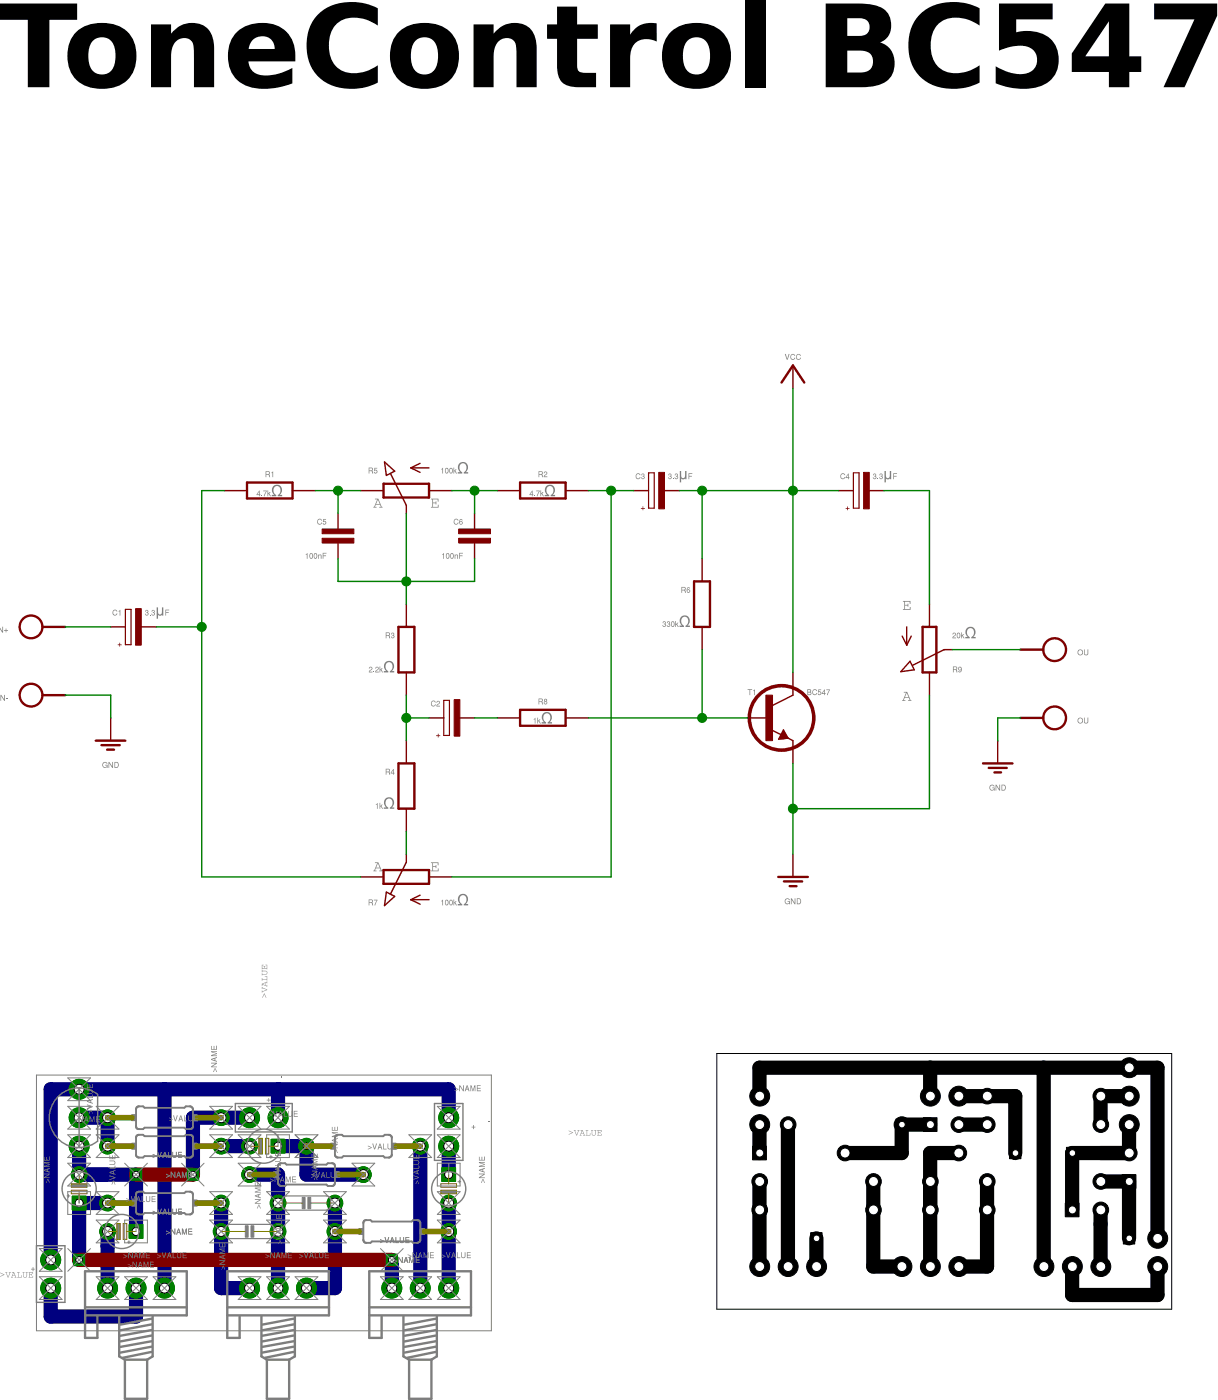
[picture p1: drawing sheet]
<?xml version="1.0" encoding="utf-8"?>
<!DOCTYPE eagle SYSTEM "eagle.dtd">
<eagle version="7.2.0">
<drawing>
<settings>
<setting alwaysvectorfont="no"/>
<setting verticaltext="up"/>
</settings>
<grid distance="0.05" unitdist="inch" unit="inch" style="lines" multiple="2" display="yes" altdistance="4" altunitdist="inch" altunit="inch"/>
<schematic xreflabel="%F%N/%S" xrefpart="/%S.%C%R">
<libraries>
<library name="r">
<symbols>
<symbol name="R-H">
<text x="0" y="1.4986" size="1.27" layer="95" align="bottom-center">&gt;NAME</text>
<pin name="2" x="5.08" y="0" visible="off" length="short" direction="pas" swaplevel="1" rot="R180"/>
<pin name="1" x="-5.08" y="0" visible="off" length="short" direction="pas" swaplevel="1"/>
<wire x1="-2.54" y1="-0.889" x2="2.54" y2="-0.889" width="0.254" layer="94"/>
<wire x1="2.54" y1="0.889" x2="-2.54" y2="0.889" width="0.254" layer="94"/>
<wire x1="2.54" y1="-0.889" x2="2.54" y2="0.889" width="0.254" layer="94"/>
<wire x1="-2.54" y1="-0.889" x2="-2.54" y2="0.889" width="0.254" layer="94"/>
<text x="0" y="0" size="1.27" layer="96" rot="R180" align="center">&gt;VALUE</text>
</symbol>
<symbol name="R">
<pin name="1" x="0" y="5.08" visible="off" length="short" direction="pas" swaplevel="1" rot="R270"/>
<pin name="2" x="0" y="-5.08" visible="off" length="short" direction="pas" swaplevel="1" rot="R90"/>
<wire x1="0.889" y1="-2.54" x2="0.889" y2="2.54" width="0.254" layer="94"/>
<wire x1="-0.889" y1="2.54" x2="-0.889" y2="-2.54" width="0.254" layer="94"/>
<wire x1="0.889" y1="2.54" x2="-0.889" y2="2.54" width="0.254" layer="94"/>
<wire x1="0.889" y1="-2.54" x2="-0.889" y2="-2.54" width="0.254" layer="94"/>
<text x="-1.27" y="1.27" size="1.27" layer="95" align="bottom-right">&gt;NAME</text>
<text x="-1.27" y="-1.27" size="1.27" layer="96" align="top-right">&gt;VALUE</text>
</symbol>
<symbol name="POT-H">
<wire x1="-2.54" y1="0.762" x2="2.54" y2="0.762" width="0.254" layer="94"/>
<wire x1="2.54" y1="-0.762" x2="-2.54" y2="-0.762" width="0.254" layer="94"/>
<wire x1="0" y1="-2.54" x2="0" y2="-1.651" width="0.1524" layer="94"/>
<wire x1="-2.54" y1="-0.762" x2="-2.54" y2="0.762" width="0.254" layer="94"/>
<wire x1="2.54" y1="0.762" x2="2.54" y2="-0.762" width="0.254" layer="94"/>
<wire x1="2.54" y1="2.54" x2="0.508" y2="2.54" width="0.1524" layer="94"/>
<wire x1="0.508" y1="2.54" x2="1.524" y2="3.048" width="0.1524" layer="94"/>
<wire x1="0.508" y1="2.54" x2="1.524" y2="2.032" width="0.1524" layer="94"/>
<text x="-3.175" y="1.905" size="1.27" layer="95" align="bottom-right">&gt;NAME</text>
<text x="3.81" y="1.905" size="1.27" layer="96">&gt;VALUE</text>
<pin name="A" x="5.08" y="0" visible="off" length="short" direction="pas" rot="R180"/>
<pin name="E" x="-5.08" y="0" visible="off" length="short" direction="pas"/>
<pin name="S" x="0" y="-2.54" visible="off" length="point" direction="pas" rot="R90"/>
<wire x1="0" y1="-1.651" x2="-1.7526" y2="1.8796" width="0.1524" layer="94"/>
<wire x1="-1.2939" y1="2.1597" x2="-2.4495" y2="3.1989" width="0.1524" layer="94"/>
<wire x1="-2.4495" y1="3.1989" x2="-2.2352" y2="1.7018" width="0.1524" layer="94"/>
<wire x1="-1.2939" y1="2.1597" x2="-2.2352" y2="1.7018" width="0.1524" layer="94"/>
<text x="-3.175" y="-1.27" size="1.27" layer="97" font="fixed" rot="MR0" align="center">A</text>
<text x="3.175" y="-1.27" size="1.27" layer="97" font="fixed" rot="MR180" align="center">E</text>
</symbol>
<symbol name="POT">
<wire x1="-0.762" y1="2.54" x2="-0.762" y2="-2.54" width="0.254" layer="94"/>
<wire x1="0.762" y1="-2.54" x2="0.762" y2="2.54" width="0.254" layer="94"/>
<wire x1="2.54" y1="0" x2="1.651" y2="0" width="0.1524" layer="94"/>
<wire x1="0.762" y1="2.54" x2="-0.762" y2="2.54" width="0.254" layer="94"/>
<wire x1="-0.762" y1="-2.54" x2="0.762" y2="-2.54" width="0.254" layer="94"/>
<wire x1="-2.54" y1="-2.54" x2="-2.54" y2="-0.508" width="0.1524" layer="94"/>
<wire x1="-2.54" y1="-0.508" x2="-3.048" y2="-1.524" width="0.1524" layer="94"/>
<wire x1="-2.54" y1="-0.508" x2="-2.032" y2="-1.524" width="0.1524" layer="94"/>
<text x="2.54" y="2.54" size="1.27" layer="95" align="top-left">&gt;NAME</text>
<text x="2.54" y="-2.54" size="1.27" layer="96">&gt;VALUE</text>
<pin name="A" x="0" y="-5.08" visible="off" length="short" direction="pas" rot="R90"/>
<pin name="E" x="0" y="5.08" visible="off" length="short" direction="pas" rot="R270"/>
<pin name="S" x="2.54" y="0" visible="off" length="point" direction="pas" rot="R180"/>
<wire x1="1.651" y1="0" x2="-1.8796" y2="1.7526" width="0.1524" layer="94"/>
<wire x1="-2.1597" y1="1.2939" x2="-3.1989" y2="2.4495" width="0.1524" layer="94"/>
<wire x1="-3.1989" y1="2.4495" x2="-1.7018" y2="2.2352" width="0.1524" layer="94"/>
<wire x1="-2.1597" y1="1.2939" x2="-1.7018" y2="2.2352" width="0.1524" layer="94"/>
<text x="-2.54" y="5.08" size="1.27" layer="97" font="fixed" align="center">A</text>
<text x="-2.54" y="-5.08" size="1.27" layer="97" font="fixed" align="center">E</text>
</symbol>
</symbols>
<devicesets>
<deviceset name="R-H" prefix="R" uservalue="yes">
<gates>
<gate name="1" symbol="R-H" x="0" y="0"/>
</gates>
<devices>
<device name="0202/10" package="0202/10">
<connects>
<connect gate="1" pin="1" pad="1"/>
<connect gate="1" pin="2" pad="2"/>
</connects>
<technologies>
<technology name=""/>
</technologies>
</device>
<device name="0202/10-V" package="0202/10-V">
<connects>
<connect gate="1" pin="1" pad="1"/>
<connect gate="1" pin="2" pad="2"/>
</connects>
<technologies>
<technology name=""/>
</technologies>
</device>
<device name="0202/12" package="0202/12">
<connects>
<connect gate="1" pin="1" pad="1"/>
<connect gate="1" pin="2" pad="2"/>
</connects>
<technologies>
<technology name=""/>
</technologies>
</device>
<device name="0202/15" package="0202/15">
<connects>
<connect gate="1" pin="1" pad="1"/>
<connect gate="1" pin="2" pad="2"/>
</connects>
<technologies>
<technology name=""/>
</technologies>
</device>
<device name="0204/10" package="0204/10">
<connects>
<connect gate="1" pin="1" pad="1"/>
<connect gate="1" pin="2" pad="2"/>
</connects>
<technologies>
<technology name=""/>
</technologies>
</device>
<device name="0204/10-V" package="0204/10-V">
<connects>
<connect gate="1" pin="1" pad="1"/>
<connect gate="1" pin="2" pad="2"/>
</connects>
<technologies>
<technology name=""/>
</technologies>
</device>
<device name="0204/7" package="0204/7">
<connects>
<connect gate="1" pin="1" pad="1"/>
<connect gate="1" pin="2" pad="2"/>
</connects>
<technologies>
<technology name=""/>
</technologies>
</device>
<device name="0204/7-V" package="0204/7-V">
<connects>
<connect gate="1" pin="1" pad="1"/>
<connect gate="1" pin="2" pad="2"/>
</connects>
<technologies>
<technology name=""/>
</technologies>
</device>
<device name="0202/7-V" package="0202/7-V">
<connects>
<connect gate="1" pin="1" pad="1"/>
<connect gate="1" pin="2" pad="2"/>
</connects>
<technologies>
<technology name=""/>
</technologies>
</device>
<device name="0202/5" package="0202/5">
<connects>
<connect gate="1" pin="1" pad="1"/>
<connect gate="1" pin="2" pad="2"/>
</connects>
<technologies>
<technology name=""/>
</technologies>
</device>
<device name="0202/5-V" package="0202/5-V">
<connects>
<connect gate="1" pin="1" pad="1"/>
<connect gate="1" pin="2" pad="2"/>
</connects>
<technologies>
<technology name=""/>
</technologies>
</device>
<device name="0202/7" package="0202/7">
<connects>
<connect gate="1" pin="1" pad="1"/>
<connect gate="1" pin="2" pad="2"/>
</connects>
<technologies>
<technology name=""/>
</technologies>
</device>
<device name="0204/12" package="0204/12">
<connects>
<connect gate="1" pin="1" pad="1"/>
<connect gate="1" pin="2" pad="2"/>
</connects>
<technologies>
<technology name=""/>
</technologies>
</device>
<device name="0204/12-V" package="0204/12-V">
<connects>
<connect gate="1" pin="1" pad="1"/>
<connect gate="1" pin="2" pad="2"/>
</connects>
<technologies>
<technology name=""/>
</technologies>
</device>
<device name="0204/15" package="0204/15">
<connects>
<connect gate="1" pin="1" pad="1"/>
<connect gate="1" pin="2" pad="2"/>
</connects>
<technologies>
<technology name=""/>
</technologies>
</device>
<device name="0204/15-V" package="0204/15-V">
<connects>
<connect gate="1" pin="1" pad="1"/>
<connect gate="1" pin="2" pad="2"/>
</connects>
<technologies>
<technology name=""/>
</technologies>
</device>
<device name="0204/2V" package="0204/2V">
<connects>
<connect gate="1" pin="1" pad="1"/>
<connect gate="1" pin="2" pad="2"/>
</connects>
<technologies>
<technology name=""/>
</technologies>
</device>
<device name="0204/2" package="0204/2">
<connects>
<connect gate="1" pin="1" pad="1"/>
<connect gate="1" pin="2" pad="2"/>
</connects>
<technologies>
<technology name=""/>
</technologies>
</device>
<device name="0204V" package="0204V">
<connects>
<connect gate="1" pin="1" pad="1"/>
<connect gate="1" pin="2" pad="2"/>
</connects>
<technologies>
<technology name=""/>
</technologies>
</device>
</devices>
</deviceset>
<deviceset name="R" prefix="R" uservalue="yes">
<gates>
<gate name="1" symbol="R" x="0" y="0"/>
</gates>
<devices>
<device name="0204/5" package="0204/5">
<connects>
<connect gate="1" pin="1" pad="1"/>
<connect gate="1" pin="2" pad="2"/>
</connects>
<technologies>
<technology name=""/>
</technologies>
</device>
<device name="0204/7" package="0204/7">
<connects>
<connect gate="1" pin="1" pad="1"/>
<connect gate="1" pin="2" pad="2"/>
</connects>
<technologies>
<technology name=""/>
</technologies>
</device>
<device name="0204V" package="0204V">
<connects>
<connect gate="1" pin="1" pad="1"/>
<connect gate="1" pin="2" pad="2"/>
</connects>
<technologies>
<technology name=""/>
</technologies>
</device>
<device name="0207/10" package="0207/10">
<connects>
<connect gate="1" pin="1" pad="1"/>
<connect gate="1" pin="2" pad="2"/>
</connects>
<technologies>
<technology name=""/>
</technologies>
</device>
<device name="0207/12" package="0207/12">
<connects>
<connect gate="1" pin="1" pad="1"/>
<connect gate="1" pin="2" pad="2"/>
</connects>
<technologies>
<technology name=""/>
</technologies>
</device>
<device name="0207/15" package="0207/15">
<connects>
<connect gate="1" pin="1" pad="1"/>
<connect gate="1" pin="2" pad="2"/>
</connects>
<technologies>
<technology name=""/>
</technologies>
</device>
<device name="0207/2V" package="0207/2V">
<connects>
<connect gate="1" pin="1" pad="1"/>
<connect gate="1" pin="2" pad="2"/>
</connects>
<technologies>
<technology name=""/>
</technologies>
</device>
<device name="0207/5V" package="0207/5V">
<connects>
<connect gate="1" pin="1" pad="1"/>
<connect gate="1" pin="2" pad="2"/>
</connects>
<technologies>
<technology name=""/>
</technologies>
</device>
<device name="0207/7" package="0207/7">
<connects>
<connect gate="1" pin="1" pad="1"/>
<connect gate="1" pin="2" pad="2"/>
</connects>
<technologies>
<technology name=""/>
</technologies>
</device>
<device name="0204/10" package="0204/10">
<connects>
<connect gate="1" pin="1" pad="1"/>
<connect gate="1" pin="2" pad="2"/>
</connects>
<technologies>
<technology name=""/>
</technologies>
</device>
<device name="0204/12" package="0204/12">
<connects>
<connect gate="1" pin="1" pad="1"/>
<connect gate="1" pin="2" pad="2"/>
</connects>
<technologies>
<technology name=""/>
</technologies>
</device>
<device name="0204/15" package="0204/15">
<connects>
<connect gate="1" pin="1" pad="1"/>
<connect gate="1" pin="2" pad="2"/>
</connects>
<technologies>
<technology name=""/>
</technologies>
</device>
<device name="0204/2V" package="0204/2V">
<connects>
<connect gate="1" pin="1" pad="1"/>
<connect gate="1" pin="2" pad="2"/>
</connects>
<technologies>
<technology name=""/>
</technologies>
</device>
<device name="0202/2V" package="0202/2V">
<connects>
<connect gate="1" pin="1" pad="1"/>
<connect gate="1" pin="2" pad="2"/>
</connects>
<technologies>
<technology name=""/>
</technologies>
</device>
<device name="0202/5" package="0202/5">
<connects>
<connect gate="1" pin="1" pad="1"/>
<connect gate="1" pin="2" pad="2"/>
</connects>
<technologies>
<technology name=""/>
</technologies>
</device>
<device name="0202/7" package="0202/7">
<connects>
<connect gate="1" pin="1" pad="1"/>
<connect gate="1" pin="2" pad="2"/>
</connects>
<technologies>
<technology name=""/>
</technologies>
</device>
<device name="0202/10" package="0202/10">
<connects>
<connect gate="1" pin="1" pad="1"/>
<connect gate="1" pin="2" pad="2"/>
</connects>
<technologies>
<technology name=""/>
</technologies>
</device>
<device name="0202V" package="0202V">
<connects>
<connect gate="1" pin="1" pad="1"/>
<connect gate="1" pin="2" pad="2"/>
</connects>
<technologies>
<technology name=""/>
</technologies>
</device>
<device name="0202/12" package="0202/12">
<connects>
<connect gate="1" pin="1" pad="1"/>
<connect gate="1" pin="2" pad="2"/>
</connects>
<technologies>
<technology name=""/>
</technologies>
</device>
<device name="0202/15" package="0202/15">
<connects>
<connect gate="1" pin="1" pad="1"/>
<connect gate="1" pin="2" pad="2"/>
</connects>
<technologies>
<technology name=""/>
</technologies>
</device>
<device name="0202/7-V" package="0202/7-V">
<connects>
<connect gate="1" pin="1" pad="1"/>
<connect gate="1" pin="2" pad="2"/>
</connects>
<technologies>
<technology name=""/>
</technologies>
</device>
<device name="0202/5-V" package="0202/5-V">
<connects>
<connect gate="1" pin="1" pad="1"/>
<connect gate="1" pin="2" pad="2"/>
</connects>
<technologies>
<technology name=""/>
</technologies>
</device>
<device name="0202/10-V" package="0202/10-V">
<connects>
<connect gate="1" pin="1" pad="1"/>
<connect gate="1" pin="2" pad="2"/>
</connects>
<technologies>
<technology name=""/>
</technologies>
</device>
<device name="0204/7-V" package="0204/7-V">
<connects>
<connect gate="1" pin="1" pad="1"/>
<connect gate="1" pin="2" pad="2"/>
</connects>
<technologies>
<technology name=""/>
</technologies>
</device>
<device name="0204/10-V" package="0204/10-V">
<connects>
<connect gate="1" pin="1" pad="1"/>
<connect gate="1" pin="2" pad="2"/>
</connects>
<technologies>
<technology name=""/>
</technologies>
</device>
<device name="0204/12-V" package="0204/12-V">
<connects>
<connect gate="1" pin="1" pad="1"/>
<connect gate="1" pin="2" pad="2"/>
</connects>
<technologies>
<technology name=""/>
</technologies>
</device>
<device name="0204/15-V" package="0204/15-V">
<connects>
<connect gate="1" pin="1" pad="1"/>
<connect gate="1" pin="2" pad="2"/>
</connects>
<technologies>
<technology name=""/>
</technologies>
</device>
<device name="0204/2" package="0204/2">
<connects>
<connect gate="1" pin="1" pad="1"/>
<connect gate="1" pin="2" pad="2"/>
</connects>
<technologies>
<technology name=""/>
</technologies>
</device>
<device name="0202/12-V" package="0202/12-V">
<connects>
<connect gate="1" pin="1" pad="1"/>
<connect gate="1" pin="2" pad="2"/>
</connects>
<technologies>
<technology name=""/>
</technologies>
</device>
</devices>
</deviceset>
<deviceset name="POT-H">
<gates>
<gate name="1" symbol="POT-H" x="0" y="0"/>
</gates>
<devices>
<device name="" package="POT">
<connects>
<connect gate="1" pin="A" pad="A"/>
<connect gate="1" pin="E" pad="E"/>
<connect gate="1" pin="S" pad="S"/>
</connects>
<technologies>
<technology name=""/>
</technologies>
</device>
</devices>
</deviceset>
<deviceset name="POT" prefix="R" uservalue="yes">
<gates>
<gate name="1" symbol="POT" x="0" y="0"/>
</gates>
<devices>
<device name="" package="POT">
<connects>
<connect gate="1" pin="A" pad="A"/>
<connect gate="1" pin="E" pad="E"/>
<connect gate="1" pin="S" pad="S"/>
</connects>
<technologies>
<technology name=""/>
</technologies>
</device>
<device name="-V" package="POT-V">
<connects>
<connect gate="1" pin="A" pad="A"/>
<connect gate="1" pin="E" pad="E"/>
<connect gate="1" pin="S" pad="S"/>
</connects>
<technologies>
<technology name=""/>
</technologies>
</device>
<device name="-P5" package="POT-P5">
<connects>
<connect gate="1" pin="A" pad="A"/>
<connect gate="1" pin="E" pad="E"/>
<connect gate="1" pin="S" pad="S"/>
</connects>
<technologies>
<technology name=""/>
</technologies>
</device>
<device name="-3P" package="CONN-3P">
<connects>
<connect gate="1" pin="A" pad="1"/>
<connect gate="1" pin="E" pad="3"/>
<connect gate="1" pin="S" pad="2"/>
</connects>
<technologies>
<technology name=""/>
</technologies>
</device>
<device name="P5-2-5" package="POT-P5-2-5">
<connects>
<connect gate="1" pin="A" pad="A A1"/>
<connect gate="1" pin="E" pad="E E1"/>
<connect gate="1" pin="S" pad="S S1"/>
</connects>
<technologies>
<technology name=""/>
</technologies>
</device>
</devices>
</deviceset>
</devicesets>
</library>
<library name="c">
<symbols>
<symbol name="CPOL-H">
<text x="-1.27" y="-0.9525" size="1.27" layer="94" rot="R180">+</text>
<pin name="-" x="2.54" y="0" visible="off" length="point" direction="pas" rot="R180"/>
<pin name="+" x="-2.54" y="0" visible="off" length="point" direction="pas"/>
<wire x1="2.54" y1="0" x2="0.762" y2="0" width="0.1524" layer="94"/>
<wire x1="-2.54" y1="0" x2="-0.889" y2="0" width="0.1524" layer="94"/>
<rectangle x1="-1.4605" y1="-0.3175" x2="2.6035" y2="0.3175" layer="94" rot="R90"/>
<wire x1="-0.889" y1="-1.9685" x2="-0.254" y2="-1.9685" width="0.127" layer="94"/>
<wire x1="-0.254" y1="-1.9685" x2="-0.254" y2="1.9685" width="0.127" layer="94"/>
<wire x1="-0.254" y1="1.9685" x2="-0.889" y2="1.9685" width="0.127" layer="94"/>
<wire x1="-0.889" y1="1.9685" x2="-0.889" y2="0" width="0.127" layer="94"/>
<wire x1="-0.889" y1="0" x2="-0.889" y2="-1.9685" width="0.127" layer="94"/>
<text x="-1.27" y="1.27" size="1.27" layer="95" align="bottom-right">&gt;NAME</text>
<text x="1.27" y="1.27" size="1.27" layer="96">&gt;VALUE</text>
</symbol>
<symbol name="C">
<text x="-1.27" y="1.27" size="1.27" layer="95" align="bottom-right">&gt;NAME</text>
<text x="-1.27" y="-1.27" size="1.27" layer="96" align="top-right">&gt;VALUE</text>
<pin name="1" x="0" y="2.54" visible="off" length="point" direction="pas" swaplevel="1" rot="R270"/>
<pin name="2" x="0" y="-2.54" visible="off" length="point" direction="pas" swaplevel="1" rot="R90"/>
<wire x1="0" y1="-2.54" x2="0" y2="-0.762" width="0.1524" layer="94"/>
<wire x1="0" y1="2.54" x2="0" y2="0.762" width="0.1524" layer="94"/>
<rectangle x1="-1.778" y1="-0.762" x2="1.778" y2="-0.254" layer="94"/>
<rectangle x1="-1.778" y1="0.254" x2="1.778" y2="0.762" layer="94"/>
</symbol>
</symbols>
<devicesets>
<deviceset name="CPOL-H" prefix="C" uservalue="yes">
<gates>
<gate name="1" symbol="CPOL-H" x="0" y="0"/>
</gates>
<devices>
<device name="E2,5-5" package="E2,5-5">
<connects>
<connect gate="1" pin="+" pad="+"/>
<connect gate="1" pin="-" pad="-"/>
</connects>
<technologies>
<technology name=""/>
</technologies>
</device>
<device name="E2,5-5/V" package="E2,5-5/V">
<connects>
<connect gate="1" pin="+" pad="+"/>
<connect gate="1" pin="-" pad="-"/>
</connects>
<technologies>
<technology name=""/>
</technologies>
</device>
<device name="E2,5-3" package="E2,5-3">
<connects>
<connect gate="1" pin="+" pad="+"/>
<connect gate="1" pin="-" pad="-"/>
</connects>
<technologies>
<technology name=""/>
</technologies>
</device>
<device name="E2,5-3/V" package="E2,5-3/V">
<connects>
<connect gate="1" pin="+" pad="+"/>
<connect gate="1" pin="-" pad="-"/>
</connects>
<technologies>
<technology name=""/>
</technologies>
</device>
<device name="E2,5-4" package="E2,5-4">
<connects>
<connect gate="1" pin="+" pad="+"/>
<connect gate="1" pin="-" pad="-"/>
</connects>
<technologies>
<technology name=""/>
</technologies>
</device>
<device name="E2,5-4/V" package="E2.5-4/V">
<connects>
<connect gate="1" pin="+" pad="+"/>
<connect gate="1" pin="-" pad="-"/>
</connects>
<technologies>
<technology name=""/>
</technologies>
</device>
</devices>
</deviceset>
<deviceset name="C" prefix="C" uservalue="yes">
<gates>
<gate name="1" symbol="C" x="0" y="0"/>
</gates>
<devices>
<device name="025-024X044" package="C025-024X044">
<connects>
<connect gate="1" pin="1" pad="1"/>
<connect gate="1" pin="2" pad="2"/>
</connects>
<technologies>
<technology name=""/>
</technologies>
</device>
<device name="025-025X050" package="C025-025X050">
<connects>
<connect gate="1" pin="1" pad="1"/>
<connect gate="1" pin="2" pad="2"/>
</connects>
<technologies>
<technology name=""/>
</technologies>
</device>
<device name="025-030X050" package="C025-030X050">
<connects>
<connect gate="1" pin="1" pad="1"/>
<connect gate="1" pin="2" pad="2"/>
</connects>
<technologies>
<technology name=""/>
</technologies>
</device>
<device name="025-040X050" package="C025-040X050">
<connects>
<connect gate="1" pin="1" pad="1"/>
<connect gate="1" pin="2" pad="2"/>
</connects>
<technologies>
<technology name=""/>
</technologies>
</device>
<device name="025-050X050" package="C025-050X050">
<connects>
<connect gate="1" pin="1" pad="1"/>
<connect gate="1" pin="2" pad="2"/>
</connects>
<technologies>
<technology name=""/>
</technologies>
</device>
<device name="025-060X050" package="C025-060X050">
<connects>
<connect gate="1" pin="1" pad="1"/>
<connect gate="1" pin="2" pad="2"/>
</connects>
<technologies>
<technology name=""/>
</technologies>
</device>
<device name="050-024X044" package="C050-024X044">
<connects>
<connect gate="1" pin="1" pad="1"/>
<connect gate="1" pin="2" pad="2"/>
</connects>
<technologies>
<technology name=""/>
</technologies>
</device>
<device name="050-025X075" package="C050-025X075">
<connects>
<connect gate="1" pin="1" pad="1"/>
<connect gate="1" pin="2" pad="2"/>
</connects>
<technologies>
<technology name=""/>
</technologies>
</device>
<device name="050-045X075" package="C050-045X075">
<connects>
<connect gate="1" pin="1" pad="1"/>
<connect gate="1" pin="2" pad="2"/>
</connects>
<technologies>
<technology name=""/>
</technologies>
</device>
<device name="050-030X075" package="C050-030X075">
<connects>
<connect gate="1" pin="1" pad="1"/>
<connect gate="1" pin="2" pad="2"/>
</connects>
<technologies>
<technology name=""/>
</technologies>
</device>
<device name="050-050X075" package="C050-050X075">
<connects>
<connect gate="1" pin="1" pad="1"/>
<connect gate="1" pin="2" pad="2"/>
</connects>
<technologies>
<technology name=""/>
</technologies>
</device>
<device name="050-055X075" package="C050-055X075">
<connects>
<connect gate="1" pin="1" pad="1"/>
<connect gate="1" pin="2" pad="2"/>
</connects>
<technologies>
<technology name=""/>
</technologies>
</device>
<device name="050-075X075" package="C050-075X075">
<connects>
<connect gate="1" pin="1" pad="1"/>
<connect gate="1" pin="2" pad="2"/>
</connects>
<technologies>
<technology name=""/>
</technologies>
</device>
<device name="075-032X103" package="C075-032X103">
<connects>
<connect gate="1" pin="1" pad="1"/>
<connect gate="1" pin="2" pad="2"/>
</connects>
<technologies>
<technology name=""/>
</technologies>
</device>
<device name="075-042X103" package="C075-042X103">
<connects>
<connect gate="1" pin="1" pad="1"/>
<connect gate="1" pin="2" pad="2"/>
</connects>
<technologies>
<technology name=""/>
</technologies>
</device>
<device name="075-052X106" package="C075-052X106">
<connects>
<connect gate="1" pin="1" pad="1"/>
<connect gate="1" pin="2" pad="2"/>
</connects>
<technologies>
<technology name=""/>
</technologies>
</device>
<device name="102-043X133" package="C102-043X133">
<connects>
<connect gate="1" pin="1" pad="1"/>
<connect gate="1" pin="2" pad="2"/>
</connects>
<technologies>
<technology name=""/>
</technologies>
</device>
<device name="102-054X133" package="C102-054X133">
<connects>
<connect gate="1" pin="1" pad="1"/>
<connect gate="1" pin="2" pad="2"/>
</connects>
<technologies>
<technology name=""/>
</technologies>
</device>
<device name="102-064X133" package="C102-064X133">
<connects>
<connect gate="1" pin="1" pad="1"/>
<connect gate="1" pin="2" pad="2"/>
</connects>
<technologies>
<technology name=""/>
</technologies>
</device>
<device name="150-054X183" package="C150-054X183">
<connects>
<connect gate="1" pin="1" pad="1"/>
<connect gate="1" pin="2" pad="2"/>
</connects>
<technologies>
<technology name=""/>
</technologies>
</device>
<device name="150-064X183" package="C150-064X183">
<connects>
<connect gate="1" pin="1" pad="1"/>
<connect gate="1" pin="2" pad="2"/>
</connects>
<technologies>
<technology name=""/>
</technologies>
</device>
<device name="150-072X183" package="C150-072X183">
<connects>
<connect gate="1" pin="1" pad="1"/>
<connect gate="1" pin="2" pad="2"/>
</connects>
<technologies>
<technology name=""/>
</technologies>
</device>
<device name="150-084X183" package="C150-084X183">
<connects>
<connect gate="1" pin="1" pad="1"/>
<connect gate="1" pin="2" pad="2"/>
</connects>
<technologies>
<technology name=""/>
</technologies>
</device>
<device name="150-091X182" package="C150-091X182">
<connects>
<connect gate="1" pin="1" pad="1"/>
<connect gate="1" pin="2" pad="2"/>
</connects>
<technologies>
<technology name=""/>
</technologies>
</device>
<device name="050-035X075" package="C050-035X075">
<connects>
<connect gate="1" pin="1" pad="1"/>
<connect gate="1" pin="2" pad="2"/>
</connects>
<technologies>
<technology name=""/>
</technologies>
</device>
<device name="075-063X106" package="C075-063X106">
<connects>
<connect gate="1" pin="1" pad="1"/>
<connect gate="1" pin="2" pad="2"/>
</connects>
<technologies>
<technology name=""/>
</technologies>
</device>
<device name="025-020X036" package="C025-020X036">
<connects>
<connect gate="1" pin="1" pad="1"/>
<connect gate="1" pin="2" pad="2"/>
</connects>
<technologies>
<technology name=""/>
</technologies>
</device>
<device name="050-020X036" package="C050-020X036">
<connects>
<connect gate="1" pin="1" pad="1"/>
<connect gate="1" pin="2" pad="2"/>
</connects>
<technologies>
<technology name=""/>
</technologies>
</device>
<device name="025-015X024" package="C025-015X024">
<connects>
<connect gate="1" pin="1" pad="1"/>
<connect gate="1" pin="2" pad="2"/>
</connects>
<technologies>
<technology name=""/>
</technologies>
</device>
<device name="025-025X060" package="C050-025X060">
<connects>
<connect gate="1" pin="1" pad="1"/>
<connect gate="1" pin="2" pad="2"/>
</connects>
<technologies>
<technology name=""/>
</technologies>
</device>
<device name="050-024X044/V" package="C050-024X044/V">
<connects>
<connect gate="1" pin="1" pad="1"/>
<connect gate="1" pin="2" pad="2"/>
</connects>
<technologies>
<technology name=""/>
</technologies>
</device>
<device name="050-025X075/V" package="C050-025X075/V">
<connects>
<connect gate="1" pin="1" pad="1"/>
<connect gate="1" pin="2" pad="2"/>
</connects>
<technologies>
<technology name=""/>
</technologies>
</device>
<device name="050-020X036/V" package="C050-020X036/V">
<connects>
<connect gate="1" pin="1" pad="1"/>
<connect gate="1" pin="2" pad="2"/>
</connects>
<technologies>
<technology name=""/>
</technologies>
</device>
<device name="050-020X044/V" package="C050-020X044/V">
<connects>
<connect gate="1" pin="1" pad="1"/>
<connect gate="1" pin="2" pad="2"/>
</connects>
<technologies>
<technology name=""/>
</technologies>
</device>
<device name="050-020X044" package="C050-020X044">
<connects>
<connect gate="1" pin="1" pad="1"/>
<connect gate="1" pin="2" pad="2"/>
</connects>
<technologies>
<technology name=""/>
</technologies>
</device>
<device name="0204/10" package="0204/10">
<connects>
<connect gate="1" pin="1" pad="1"/>
<connect gate="1" pin="2" pad="2"/>
</connects>
<technologies>
<technology name=""/>
</technologies>
</device>
<device name="0204/10-V" package="0204/10-V">
<connects>
<connect gate="1" pin="1" pad="1"/>
<connect gate="1" pin="2" pad="2"/>
</connects>
<technologies>
<technology name=""/>
</technologies>
</device>
<device name="075-020X044" package="C075-020X044">
<connects>
<connect gate="1" pin="1" pad="1"/>
<connect gate="1" pin="2" pad="2"/>
</connects>
<technologies>
<technology name=""/>
</technologies>
</device>
<device name="075-020X044/V" package="C075-020X044/V">
<connects>
<connect gate="1" pin="1" pad="1"/>
<connect gate="1" pin="2" pad="2"/>
</connects>
<technologies>
<technology name=""/>
</technologies>
</device>
</devices>
</deviceset>
</devicesets>
</library>
<library name="t">
<symbols>
<symbol name="NPN">
<wire x1="2.54" y1="2.54" x2="0.0635" y2="1.30175" width="0.1524" layer="94"/>
<wire x1="1.4605" y1="-1.36525" x2="1.9685" y2="-2.25425" width="0.1524" layer="94"/>
<wire x1="1.9685" y1="-2.25425" x2="0.9525" y2="-2.38125" width="0.1524" layer="94"/>
<wire x1="0.9525" y1="-2.38125" x2="1.4605" y2="-1.36525" width="0.1524" layer="94"/>
<wire x1="2.54" y1="-2.54" x2="1.9685" y2="-2.25425" width="0.1524" layer="94"/>
<wire x1="1.9685" y1="-2.25425" x2="0.308" y2="-1.424" width="0.1524" layer="94"/>
<wire x1="1.2065" y1="-2.25425" x2="1.778" y2="-2.19075" width="0.3048" layer="94"/>
<wire x1="1.778" y1="-2.19075" x2="1.4605" y2="-1.61925" width="0.3048" layer="94"/>
<wire x1="1.4605" y1="-1.61925" x2="1.2065" y2="-2.12725" width="0.254" layer="94"/>
<wire x1="1.2065" y1="-2.12725" x2="1.5875" y2="-2.12725" width="0.254" layer="94"/>
<wire x1="1.5875" y1="-2.12725" x2="1.4605" y2="-1.87325" width="0.254" layer="94"/>
<text x="-1.524" y="2.54" size="1.27" layer="95" ratio="10" align="bottom-right">&gt;NAME</text>
<text x="4.064" y="2.54" size="1.27" layer="96" ratio="10">&gt;VALUE</text>
<rectangle x1="-0.508" y1="-2.54" x2="0.254" y2="2.54" layer="94"/>
<pin name="B" x="-2.54" y="0" visible="off" length="short" direction="pas" swaplevel="1"/>
<pin name="E" x="2.54" y="-5.08" visible="off" length="short" direction="pas" swaplevel="3" rot="R90"/>
<pin name="C" x="2.54" y="5.08" visible="off" length="short" direction="pas" swaplevel="2" rot="R270"/>
<circle x="1.27" y="0" radius="3.5921" width="0.381" layer="94"/>
</symbol>
</symbols>
<devicesets>
<deviceset name="BC547" prefix="T">
<gates>
<gate name="1" symbol="NPN" x="0" y="0"/>
</gates>
<devices>
<device name="CBE" package="TO92-CBE">
<connects>
<connect gate="1" pin="B" pad="B"/>
<connect gate="1" pin="C" pad="C"/>
<connect gate="1" pin="E" pad="E"/>
</connects>
<technologies>
<technology name=""/>
</technologies>
</device>
<device name="CBE-A" package="TO92-CBE-A">
<connects>
<connect gate="1" pin="B" pad="B"/>
<connect gate="1" pin="C" pad="C"/>
<connect gate="1" pin="E" pad="E"/>
</connects>
<technologies>
<technology name=""/>
</technologies>
</device>
</devices>
</deviceset>
</devicesets>
</library>
<library name="pad">
<symbols>
<symbol name="VCC2">
<wire x1="1.27" y1="0.635" x2="0" y2="2.54" width="0.254" layer="94"/>
<wire x1="0" y1="2.54" x2="-1.27" y2="0.635" width="0.254" layer="94"/>
<text x="0" y="3.175" size="1.27" layer="95" align="bottom-center">VCC</text>
<pin name="VCC" x="0" y="0" visible="off" length="short" direction="sup" rot="R90"/>
</symbol>
<symbol name="GND2">
<wire x1="-1.651" y1="-2.54" x2="1.651" y2="-2.54" width="0.254" layer="94"/>
<text x="0" y="-4.318" size="1.27" layer="95" align="top-center">GND</text>
<pin name="GND" x="0" y="0" visible="off" length="short" direction="sup" rot="R270"/>
<wire x1="-1.016" y1="-3.048" x2="1.016" y2="-3.048" width="0.254" layer="94"/>
<wire x1="-0.381" y1="-3.556" x2="0.381" y2="-3.556" width="0.254" layer="94"/>
</symbol>
<symbol name="SPAD">
<pin name="P$1" x="0" y="0" visible="off" length="point" direction="pas" function="dot"/>
<wire x1="0" y1="0" x2="-2.54" y2="0" width="0.254" layer="94"/>
<circle x="-3.81" y="0" radius="1.27" width="0.254" layer="94"/>
<text x="-6.35" y="0" size="1.27" layer="95" align="center-right">&gt;NAME</text>
</symbol>
<symbol name="GND">
<wire x1="-1.651" y1="0" x2="1.651" y2="0" width="0.254" layer="94"/>
<text x="0" y="-1.778" size="1.27" layer="96" align="top-center">&gt;VALUE</text>
<pin name="GND" x="0" y="2.54" visible="off" length="short" direction="sup" rot="R270"/>
<wire x1="-1.016" y1="-0.508" x2="1.016" y2="-0.508" width="0.254" layer="94"/>
<wire x1="-0.381" y1="-1.016" x2="0.381" y2="-1.016" width="0.254" layer="94"/>
</symbol>
</symbols>
<devicesets>
<deviceset name="VCC_GND" prefix="S">
<gates>
<gate name="1" symbol="VCC2" x="0" y="2.54"/>
<gate name="2" symbol="GND2" x="0" y="-2.54"/>
</gates>
<devices>
<device name="R" package="SPAD+-">
<connects>
<connect gate="1" pin="VCC" pad="2"/>
<connect gate="2" pin="GND" pad="1"/>
</connects>
<technologies>
<technology name=""/>
</technologies>
</device>
<device name="L" package="SPAD-+">
<connects>
<connect gate="1" pin="VCC" pad="2"/>
<connect gate="2" pin="GND" pad="1"/>
</connects>
<technologies>
<technology name=""/>
</technologies>
</device>
<device name="PWR-L" package="PWR-L">
<connects>
<connect gate="1" pin="VCC" pad="2"/>
<connect gate="2" pin="GND" pad="1"/>
</connects>
<technologies>
<technology name=""/>
</technologies>
</device>
<device name="PWR-R" package="PWR-R">
<connects>
<connect gate="1" pin="VCC" pad="2"/>
<connect gate="2" pin="GND" pad="1"/>
</connects>
<technologies>
<technology name=""/>
</technologies>
</device>
</devices>
</deviceset>
<deviceset name="SPAD+-" prefix="J" uservalue="yes">
<gates>
<gate name="-" symbol="SPAD" x="0" y="-2.54"/>
<gate name="+" symbol="SPAD" x="0" y="2.54"/>
</gates>
<devices>
<device name="+-" package="SPAD+-">
<connects>
<connect gate="+" pin="P$1" pad="2"/>
<connect gate="-" pin="P$1" pad="1"/>
</connects>
<technologies>
<technology name=""/>
</technologies>
</device>
<device name="-+" package="SPAD-+">
<connects>
<connect gate="+" pin="P$1" pad="2"/>
<connect gate="-" pin="P$1" pad="1"/>
</connects>
<technologies>
<technology name=""/>
</technologies>
</device>
</devices>
</deviceset>
<deviceset name="GND" prefix="S">
<gates>
<gate name="1" symbol="GND" x="0" y="0"/>
</gates>
<devices>
<device name="">
<technologies>
<technology name=""/>
</technologies>
</device>
</devices>
</deviceset>
</devicesets>
</library>
</libraries>
<attributes>
</attributes>
<variantdefs>
</variantdefs>
<classes>
<class number="0" name="default" width="0" drill="0">
</class>
</classes>
<parts>
<part name="R1" library="r" deviceset="R-H" device="0204/10" value="4.7kΩ"/>
<part name="R2" library="r" deviceset="R-H" device="0204/10" value="4.7kΩ"/>
<part name="R3" library="r" deviceset="R" device="0204/10-V" value="2.2kΩ"/>
<part name="R4" library="r" deviceset="R" device="0204/10-V" value="1kΩ"/>
<part name="R5" library="r" deviceset="POT-H" device="" value="100kΩ"/>
<part name="C1" library="c" deviceset="CPOL-H" device="E2,5-3" value="3.3μF"/>
<part name="C2" library="c" deviceset="CPOL-H" device="E2,5-3"/>
<part name="C3" library="c" deviceset="CPOL-H" device="E2,5-3" value="3.3μF"/>
<part name="R6" library="r" deviceset="R" device="0204/10-V" value="330kΩ"/>
<part name="C4" library="c" deviceset="CPOL-H" device="E2,5-3" value="3.3μF"/>
<part name="R7" library="r" deviceset="POT-H" device="" value="100kΩ"/>
<part name="R8" library="r" deviceset="R-H" device="0204/10" value="1kΩ"/>
<part name="T1" library="t" deviceset="BC547" device="CBE" value="BC547"/>
<part name="S1" library="pad" deviceset="VCC_GND" device="R" value="VCC_GNDR"/>
<part name="R9" library="r" deviceset="POT" device="" value="20kΩ"/>
<part name="IN" library="pad" deviceset="SPAD+-" device="-+"/>
<part name="C5" library="c" deviceset="C" device="050-020X044/V" value="100nF"/>
<part name="C6" library="c" deviceset="C" device="050-020X044/V" value="100nF"/>
<part name="OUT" library="pad" deviceset="SPAD+-" device="+-"/>
<part name="S2" library="pad" deviceset="GND" device=""/>
<part name="S3" library="pad" deviceset="GND" device=""/>
</parts>
<sheets>
<sheet>
<plain>
</plain>
<instances>
<instance part="R1" gate="1" x="33.02" y="48.26"/>
<instance part="R2" gate="1" x="63.5" y="48.26"/>
<instance part="R3" gate="1" x="48.26" y="30.48"/>
<instance part="R4" gate="1" x="48.26" y="15.24"/>
<instance part="R5" gate="1" x="48.26" y="48.26"/>
<instance part="C1" gate="1" x="17.78" y="33.02"/>
<instance part="C2" gate="1" x="53.34" y="22.86"/>
<instance part="C3" gate="1" x="76.2" y="48.26"/>
<instance part="R6" gate="1" x="81.28" y="35.56"/>
<instance part="C4" gate="1" x="99.06" y="48.26"/>
<instance part="R7" gate="1" x="48.26" y="5.08" rot="MR180"/>
<instance part="R8" gate="1" x="63.5" y="22.86"/>
<instance part="T1" gate="1" x="88.9" y="22.86"/>
<instance part="S1" gate="1" x="91.44" y="59.69"/>
<instance part="S1" gate="2" x="91.44" y="7.62"/>
<instance part="R9" gate="1" x="106.68" y="30.48" rot="MR180"/>
<instance part="IN" gate="-" x="10.16" y="25.4"/>
<instance part="IN" gate="+" x="10.16" y="33.02"/>
<instance part="C5" gate="1" x="40.64" y="43.18"/>
<instance part="C6" gate="1" x="55.88" y="43.18"/>
<instance part="OUT" gate="-" x="116.84" y="22.86" rot="R180"/>
<instance part="OUT" gate="+" x="116.84" y="30.48" rot="R180"/>
<instance part="S2" gate="1" x="15.24" y="20.32"/>
<instance part="S3" gate="1" x="114.3" y="17.78"/>
</instances>
<busses>
</busses>
<nets>
<net name="N$1" class="0">
<segment>
<pinref part="R1" gate="1" pin="2"/>
<pinref part="R5" gate="1" pin="E"/>
<wire x1="38.1" y1="48.26" x2="40.64" y2="48.26" width="0.1524" layer="91"/>
<pinref part="C5" gate="1" pin="1"/>
<wire x1="40.64" y1="48.26" x2="43.18" y2="48.26" width="0.1524" layer="91"/>
<wire x1="40.64" y1="45.72" x2="40.64" y2="48.26" width="0.1524" layer="91"/>
<junction x="40.64" y="48.26"/>
</segment>
</net>
<net name="N$2" class="0">
<segment>
<pinref part="R5" gate="1" pin="A"/>
<pinref part="R2" gate="1" pin="1"/>
<wire x1="53.34" y1="48.26" x2="55.88" y2="48.26" width="0.1524" layer="91"/>
<pinref part="C6" gate="1" pin="1"/>
<wire x1="55.88" y1="48.26" x2="58.42" y2="48.26" width="0.1524" layer="91"/>
<wire x1="55.88" y1="45.72" x2="55.88" y2="48.26" width="0.1524" layer="91"/>
<junction x="55.88" y="48.26"/>
</segment>
</net>
<net name="N$3" class="0">
<segment>
<pinref part="R5" gate="1" pin="S"/>
<pinref part="R3" gate="1" pin="1"/>
<wire x1="48.26" y1="45.72" x2="48.26" y2="38.1" width="0.1524" layer="91"/>
<pinref part="C5" gate="1" pin="2"/>
<wire x1="48.26" y1="38.1" x2="48.26" y2="35.56" width="0.1524" layer="91"/>
<wire x1="40.64" y1="40.64" x2="40.64" y2="38.1" width="0.1524" layer="91"/>
<wire x1="40.64" y1="38.1" x2="48.26" y2="38.1" width="0.1524" layer="91"/>
<junction x="48.26" y="38.1"/>
<pinref part="C6" gate="1" pin="2"/>
<wire x1="55.88" y1="40.64" x2="55.88" y2="38.1" width="0.1524" layer="91"/>
<wire x1="55.88" y1="38.1" x2="48.26" y2="38.1" width="0.1524" layer="91"/>
</segment>
</net>
<net name="N$4" class="0">
<segment>
<pinref part="R3" gate="1" pin="2"/>
<pinref part="R4" gate="1" pin="1"/>
<wire x1="48.26" y1="25.4" x2="48.26" y2="22.86" width="0.1524" layer="91"/>
<pinref part="C2" gate="1" pin="+"/>
<wire x1="48.26" y1="22.86" x2="48.26" y2="20.32" width="0.1524" layer="91"/>
<wire x1="50.8" y1="22.86" x2="48.26" y2="22.86" width="0.1524" layer="91"/>
<junction x="48.26" y="22.86"/>
</segment>
</net>
<net name="N$5" class="0">
<segment>
<pinref part="R4" gate="1" pin="2"/>
<pinref part="R7" gate="1" pin="S"/>
<wire x1="48.26" y1="10.16" x2="48.26" y2="7.62" width="0.1524" layer="91"/>
</segment>
</net>
<net name="N$6" class="0">
<segment>
<pinref part="C2" gate="1" pin="-"/>
<wire x1="55.88" y1="22.86" x2="58.42" y2="22.86" width="0.1524" layer="91"/>
<pinref part="R8" gate="1" pin="1"/>
</segment>
</net>
<net name="N$7" class="0">
<segment>
<pinref part="R7" gate="1" pin="A"/>
<wire x1="53.34" y1="5.08" x2="71.12" y2="5.08" width="0.1524" layer="91"/>
<wire x1="71.12" y1="5.08" x2="71.12" y2="48.26" width="0.1524" layer="91"/>
<pinref part="C3" gate="1" pin="+"/>
<wire x1="71.12" y1="48.26" x2="73.66" y2="48.26" width="0.1524" layer="91"/>
<pinref part="R2" gate="1" pin="2"/>
<wire x1="68.58" y1="48.26" x2="71.12" y2="48.26" width="0.1524" layer="91"/>
<junction x="71.12" y="48.26"/>
</segment>
</net>
<net name="N$8" class="0">
<segment>
<pinref part="R8" gate="1" pin="2"/>
<pinref part="T1" gate="1" pin="B"/>
<wire x1="68.58" y1="22.86" x2="81.28" y2="22.86" width="0.1524" layer="91"/>
<pinref part="R6" gate="1" pin="2"/>
<wire x1="81.28" y1="22.86" x2="86.36" y2="22.86" width="0.1524" layer="91"/>
<wire x1="81.28" y1="30.48" x2="81.28" y2="22.86" width="0.1524" layer="91"/>
<junction x="81.28" y="22.86"/>
</segment>
</net>
<net name="GND" class="0">
<segment>
<pinref part="T1" gate="1" pin="E"/>
<pinref part="S1" gate="2" pin="GND"/>
<wire x1="91.44" y1="17.78" x2="91.44" y2="12.7" width="0.1524" layer="91"/>
<pinref part="R9" gate="1" pin="E"/>
<wire x1="91.44" y1="12.7" x2="91.44" y2="7.62" width="0.1524" layer="91"/>
<wire x1="91.44" y1="12.7" x2="106.68" y2="12.7" width="0.1524" layer="91"/>
<wire x1="106.68" y1="12.7" x2="106.68" y2="25.4" width="0.1524" layer="91"/>
<junction x="91.44" y="12.7"/>
</segment>
<segment>
<pinref part="IN" gate="-" pin="P$1"/>
<wire x1="15.24" y1="22.86" x2="15.24" y2="25.4" width="0.1524" layer="91"/>
<wire x1="15.24" y1="25.4" x2="10.16" y2="25.4" width="0.1524" layer="91"/>
<pinref part="S2" gate="1" pin="GND"/>
</segment>
<segment>
<pinref part="OUT" gate="-" pin="P$1"/>
<wire x1="114.3" y1="20.32" x2="114.3" y2="22.86" width="0.1524" layer="91"/>
<wire x1="114.3" y1="22.86" x2="116.84" y2="22.86" width="0.1524" layer="91"/>
<pinref part="S3" gate="1" pin="GND"/>
</segment>
</net>
<net name="N$10" class="0">
<segment>
<pinref part="R9" gate="1" pin="A"/>
<wire x1="106.68" y1="35.56" x2="106.68" y2="48.26" width="0.1524" layer="91"/>
<pinref part="C4" gate="1" pin="-"/>
<wire x1="106.68" y1="48.26" x2="101.6" y2="48.26" width="0.1524" layer="91"/>
</segment>
</net>
<net name="VCC" class="0">
<segment>
<pinref part="C3" gate="1" pin="-"/>
<pinref part="C4" gate="1" pin="+"/>
<wire x1="78.74" y1="48.26" x2="81.28" y2="48.26" width="0.1524" layer="91"/>
<pinref part="R6" gate="1" pin="1"/>
<wire x1="81.28" y1="48.26" x2="91.44" y2="48.26" width="0.1524" layer="91"/>
<wire x1="91.44" y1="48.26" x2="96.52" y2="48.26" width="0.1524" layer="91"/>
<wire x1="81.28" y1="48.26" x2="81.28" y2="40.64" width="0.1524" layer="91"/>
<junction x="81.28" y="48.26"/>
<pinref part="S1" gate="1" pin="VCC"/>
<wire x1="91.44" y1="59.69" x2="91.44" y2="48.26" width="0.1524" layer="91"/>
<junction x="91.44" y="48.26"/>
<pinref part="T1" gate="1" pin="C"/>
<wire x1="91.44" y1="48.26" x2="91.44" y2="27.94" width="0.1524" layer="91"/>
</segment>
</net>
<net name="N$11" class="0">
<segment>
<pinref part="R1" gate="1" pin="1"/>
<wire x1="27.94" y1="48.26" x2="25.4" y2="48.26" width="0.1524" layer="91"/>
<wire x1="25.4" y1="48.26" x2="25.4" y2="33.02" width="0.1524" layer="91"/>
<pinref part="C1" gate="1" pin="-"/>
<wire x1="25.4" y1="33.02" x2="20.32" y2="33.02" width="0.1524" layer="91"/>
<wire x1="25.4" y1="33.02" x2="25.4" y2="5.08" width="0.1524" layer="91"/>
<junction x="25.4" y="33.02"/>
<pinref part="R7" gate="1" pin="E"/>
<wire x1="25.4" y1="5.08" x2="43.18" y2="5.08" width="0.1524" layer="91"/>
</segment>
</net>
<net name="N$12" class="0">
<segment>
<pinref part="C1" gate="1" pin="+"/>
<pinref part="IN" gate="+" pin="P$1"/>
<wire x1="15.24" y1="33.02" x2="10.16" y2="33.02" width="0.1524" layer="91"/>
</segment>
</net>
<net name="N$15" class="0">
<segment>
<pinref part="R9" gate="1" pin="S"/>
<pinref part="OUT" gate="+" pin="P$1"/>
<wire x1="116.84" y1="30.48" x2="109.22" y2="30.48" width="0.1524" layer="91"/>
</segment>
</net>
</nets>
</sheet>
</sheets>
</schematic>
</drawing>
</eagle>
